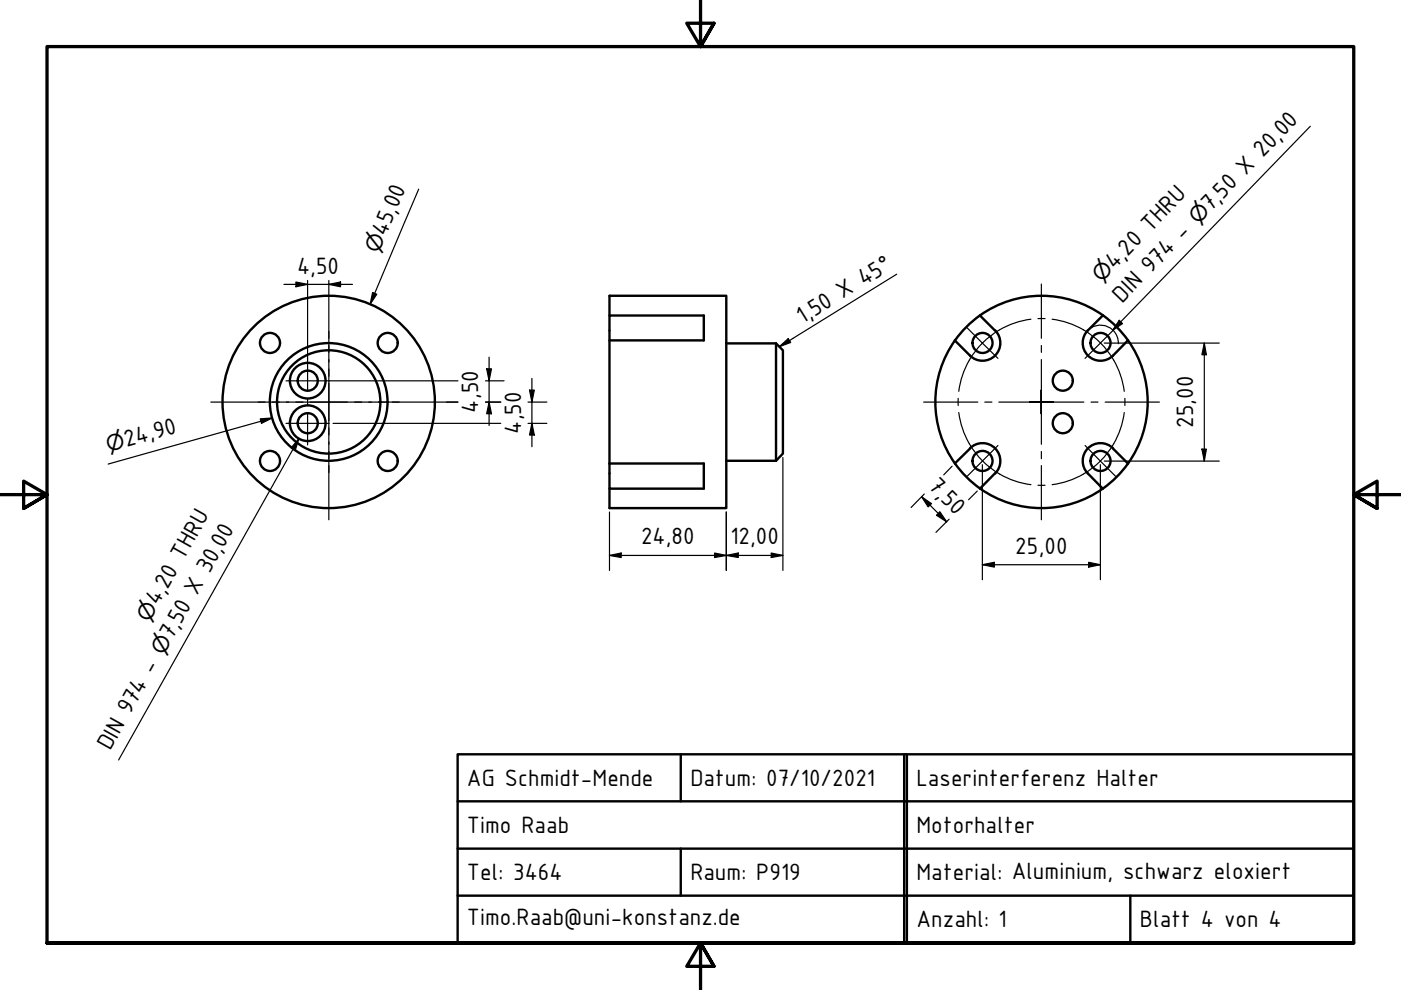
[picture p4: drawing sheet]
<svg xmlns="http://www.w3.org/2000/svg" width="297mm" height="210mm" viewBox="0 0 297 210" stroke-linecap="round" stroke-linejoin="round" font-family="sans-serif">
<!-- layer: Visible (ISO) -->
<g fill="none" stroke="#000" stroke-width=".51">
<path d="M129.2 72.2h20v-5.3h-20v31.4M129.2 66.9v-4.2h24.8v45h-24.8v-4.1M154 72.8h10.5M164.5 72.8l1.5 1.5v21.9l-1.5 1.5M164.5 72.8v24.9M202.4 72.2l3.3 3.2M207.8 66.9l3.1 3.2M207.8 66.9a22.5 22.5 0 0 1 31.4 5.3M207.8 66.9a22.5 22.5 0 0 0-2.9 34.2 22.5 22.5 0 0 0 34.3-2.8M211 70a3.8 3.8 0 0 1 0 5.4 3.8 3.8 0 0 1-5.4 0M230.7 70a3.8 3.8 0 0 0 0 5.4 3.8 3.8 0 0 0 5.3 0M233.8 66.9l-3.2 3.2"/>
<path d="M239.1 72.2l-3.1 3.2M239.2 72.2a22.5 22.5 0 0 1 0 26.1M129.2 98.3h20v5.3h-20zM154 97.7h10.5M205.6 95.1a3.8 3.8 0 0 1 5.4 0 3.8 3.8 0 0 1 0 5.3l-3.2 3.2M205.7 95.1l-3.3 3.2M236 95.1l3.1 3.2M236 95.1a3.8 3.8 0 0 0-5.3 0 3.8 3.8 0 0 0 0 5.3M230.6 100.4l3.2 3.2"/>
<circle cx="57.2" cy="72.7" r="2.13"/>
<circle cx="82.2" cy="72.7" r="2.13"/>
<circle cx="208.3" cy="72.7" r="2.13"/>
<circle cx="233.3" cy="72.7" r="2.13"/>
<circle cx="57.2" cy="97.7" r="2.13"/>
<circle cx="65.2" cy="80.7" r="2.13"/>
<circle cx="65.2" cy="89.7" r="2.13"/>
<circle cx="65.2" cy="89.7" r="3.8"/>
<circle cx="65.2" cy="80.7" r="3.8"/>
<circle cx="69.7" cy="85.2" r="22.5"/>
<circle cx="69.7" cy="85.2" r="12.5"/>
<circle cx="69.7" cy="85.2" r="11"/>
<circle cx="82.2" cy="97.7" r="2.13"/>
<circle cx="208.3" cy="97.7" r="2.13"/>
<circle cx="225.3" cy="80.7" r="2.13"/>
<circle cx="225.3" cy="89.7" r="2.13"/>
<circle cx="233.3" cy="97.7" r="2.13"/>
</g>
<!-- layer: Border (ISO) -->
<path d="M148.5 -.1v10l-2.9-5h5.8l-2.9 5 2.9-5M0 104.9h10l-5-2.9v5.8l5-2.9-5 2.9M297 104.9h-10l5-2.9v5.8l-5-2.9 5 2.9M10 199.9v-190h277v190h-277h277M151.4 204.9l-2.9-5 2.9 5h-5.8l2.9-5v10" fill="none" stroke="#000" stroke-width=".7"/>
<!-- layer: Title (ISO) -->
<path d="M97 159.9h190v40h-190zM144.3 159.9v10M191.7 159.9v40M192.3 159.9v40M97 179.9h190M97 169.9h190M144.3 179.9v10M97 189.9h190M239.6 189.9v10" fill="none" stroke="#000" stroke-width=".51"/>
<!-- layer: Dimension (ISO) -->
<g fill="none" stroke="#000" stroke-width=".25">
<path d="M62.7 59.8l2.5 .5-2.5 .5zM65.2 59.5v16.6M69.7 59.5v.7M88.8 40.1l-10.3 24.4M60.2 60.3h14.5M69.7 60.3l2.5-.5v1zM79 62l.9 .4-1.4 2.1zM103.2 78.2h1l-.5 2.5zM103.7 75.7v14.5M234.1 72.7h24.4M255.3 72.7l.5 2.5h-1zM255.3 72.7v25.1"/>
<path d="M55.2 88.8l2.5-.2-2.3 1.2zM57.7 88.6l-34.8 9.8M69.8 80.7h27.3M70.6 89.8h35.6M94.7 85.3h2.4M102.9 80.7h4M102.9 85.3h3.3M103.7 85.3l.5 2.4h-1zM112 85.3h4M112 89.8h4M112.3 82.7h1l-.5 2.6zM112.8 89.8l.5 2.4h-1z"/>
<path d="M112.8 80.2v14.5M166 97v23.9M201.9 98.8l-1.8 1.9M208.3 98.5v24.4M233.3 98.5v24.4M234.1 97.8h24.4M254.8 95.2h1l-.5 2.6zM129.2 117.8l2.5-.5v.9zM129.2 117.8h36.8M129.2 108.6v12.3M151.5 117.3l2.5 .5-2.5 .4zM154 117.8l2.5-.5v.9z"/>
<path d="M154 108.6v12.3M163.5 117.3l2.5 .5-2.5 .4zM195.4 105.3l2.1 1.5-.7 .7zM195.4 105.3l5.3 5.4M196 104.7l-2.8 2.9M199.3 108.5l1.4 2.2-2.1-1.4zM201.2 110.1l-2.8 2.8M207.2 104.1l-1.8 1.9M208.3 119.7l2.5-.5v1zM208.3 119.7h25M230.8 119.2l2.5 .5-2.5 .5z"/>
</g>
<g fill="#000">
<path d="M69.7 60.3l2.5-.5v1z" fill-rule="evenodd"/>
<path d="M62.7 59.8l2.5 .5-2.5 .5z" fill-rule="evenodd"/>
<path d="M79 62l.9 .4-1.4 2.1z" fill-rule="evenodd"/>
<path d="M103.2 78.2h1l-.5 2.5z" fill-rule="evenodd"/>
<path d="M255.3 72.7l.5 2.5h-1z" fill-rule="evenodd"/>
<path d="M55.2 88.8l2.5-.2-2.3 1.2z" fill-rule="evenodd"/>
<path d="M103.7 85.3l.5 2.4h-1z" fill-rule="evenodd"/>
<path d="M112.3 82.7h1l-.5 2.6z" fill-rule="evenodd"/>
<path d="M112.8 89.8l.5 2.4h-1z" fill-rule="evenodd"/>
<path d="M254.8 95.2h1l-.5 2.6z" fill-rule="evenodd"/>
<path d="M129.2 117.8l2.5-.5v.9z" fill-rule="evenodd"/>
<path d="M151.5 117.3l2.5 .5-2.5 .4z" fill-rule="evenodd"/>
<path d="M154 117.8l2.5-.5v.9z" fill-rule="evenodd"/>
<path d="M163.5 117.3l2.5 .5-2.5 .4z" fill-rule="evenodd"/>
<path d="M195.4 105.3l2.1 1.5-.7 .7z" fill-rule="evenodd"/>
<path d="M199.3 108.5l1.4 2.2-2.1-1.4z" fill-rule="evenodd"/>
<path d="M208.3 119.7l2.5-.5v1z" fill-rule="evenodd"/>
<path d="M230.8 119.2l2.5 .5-2.5 .5z" fill-rule="evenodd"/>
</g>
<!-- layer: Center Mark (ISO) -->
<g fill="none" stroke="#000" stroke-width=".25">
<path d="M69.7 60.2v50M205 69.5l6.6 6.5M220.8 76.2v9.1v-2.6M220.8 60.2v11.5M220.8 73.3v1.4M236.5 69.5l-6.4 6.5M44.7 85.3h50M60.6 80.7h9.2M60.6 89.8h9.2M195.8 85.3h11.5M208.8 85.3h1.5M211.6 94.5l-6.6 6.5"/>
<path d="M211.8 85.3h9h-2.5M218.3 85.3h2.5h-2.5M220.8 82.7v2.6v-2.6M220.8 87.7v-2.4v8.9M220.8 87.7v-2.4v2.4M220.8 95.7v1.6M220.8 98.7v11.5M223.3 85.3h-2.5h2.5M223.3 85.3h-2.5h9M230.1 94.5l6.4 6.5M231.3 85.3h1.5M234.3 85.3h11.5"/>
</g>
<!-- layer: Symbol (ISO) -->
<path d="M277.8 26.8l-41.9 43.2M190.1 58.1l-24.9 15.4M165.2 73.5l1.9-1.7 .5 .8zM231.3 69.5a3.8 3.8 0 0 1 4.6 .5M236.1 70.1l.8 1.3 .2 1.5M237.3 67.9l.7 .7-2.1 1.4zM63.4 93l-.8 2.4-.9-.4zM63.4 93l-38.3 68.1" fill="none" stroke="#000" stroke-width=".25"/>
<g fill="#000">
<path d="M165.2 73.5l1.9-1.7 .5 .8z" fill-rule="evenodd"/>
<path d="M237.3 67.9l.7 .7-2.1 1.4z" fill-rule="evenodd"/>
<path d="M63.4 93l-.8 2.4-.9-.4z" fill-rule="evenodd"/>
</g>
<!-- layer: Centerline (ISO) -->
<path d="M65.2 76.1v6.9M218.6 67.7a17.7 17.7 0 0 0-15.3 15.3M220.1 67.6h1.5M223.1 67.7a17.7 17.7 0 0 1 15.3 15.3M65.2 84.5v1.5M65.2 87.5v6.8M203.2 84.5v1.5M203.3 87.5a17.7 17.7 0 0 0 15.3 15.3M238.4 87.5a17.7 17.7 0 0 1-15.3 15.3M238.5 84.5v1.5M220.1 102.9h1.5" fill="none" stroke="#000" stroke-width=".25"/>
<g font-size="5.4">
<text x="256.7" y="44.9" transform="rotate(-46 256.7 44.9)">7,50 X 20,00</text>
<text x="81.8" y="50.3" transform="rotate(-67 81.8 50.3)">45,00</text>
<text x="63" y="58">4,50</text>
<text x="236.3" y="57.3" transform="rotate(-46 236.3 57.3)">4,20 THRU</text>
<text x="237.9" y="64.4" transform="rotate(-46 237.9 64.4)">DIN 974 -</text>
<text x="170.2" y="68.7" transform="rotate(-32 170.2 68.7)">1,50 X 45°</text>
<text x="101.4" y="87.5" transform="rotate(-90 101.4 87.5)">4,50</text>
<text x="26.8" y="94.8" transform="rotate(-16 26.8 94.8)">24,90</text>
<text x="110.5" y="91.9" transform="rotate(-90 110.5 91.9)">4,50</text>
<text x="253" y="90.7" transform="rotate(-90 253 90.7)">25,00</text>
<text x="196.7" y="103.3" transform="rotate(45 196.7 103.3)">7,50</text>
<text x="136" y="115.4">24,80</text>
<text x="154.9" y="115.4">12,00</text>
<text x="215.3" y="117.4">25,00</text>
<text x="33.5" y="128.6" transform="rotate(-61 33.5 128.6)">4,20 THRU</text>
<text x="36.6" y="135.7" transform="rotate(-61 36.6 135.7)">7,50 X 30,00</text>
<text x="23.4" y="159.2" transform="rotate(-61 23.4 159.2)">DIN 974 -</text>
<text x="99" y="166.7">AG Schmidt-Mende</text>
<text x="146.4" y="166.7">Datum: 07/10/2021</text>
<text x="194.3" y="166.7">Laserinterferenz Halter</text>
<text x="99" y="176.6">Timo Raab</text>
<text x="194.3" y="176.6">Motorhalter</text>
<text x="99" y="186.7">Tel: 3464</text>
<text x="146.4" y="186.7">Raum: P919</text>
<text x="194.3" y="186.7">Material: Aluminium, schwarz eloxiert</text>
<text x="99" y="196.1">Timo.Raab@uni-konstanz.de</text>
<text x="194.3" y="196.6">Anzahl: 1</text>
<text x="241.7" y="196.6">Blatt 4 von 4</text>
</g>
<g font-size="4.6">
<text x="254" y="47.8" transform="rotate(-46 254 47.8)">⌀</text>
<text x="80.3" y="53.9" transform="rotate(-67 80.3 53.9)">⌀</text>
<text x="233.6" y="60.1" transform="rotate(-46 233.6 60.1)">⌀</text>
<text x="23" y="95.8" transform="rotate(-16 23 95.8)">⌀</text>
<text x="31.6" y="132" transform="rotate(-61 31.6 132)">⌀</text>
<text x="34.7" y="139.1" transform="rotate(-61 34.7 139.1)">⌀</text>
</g>
</svg>
